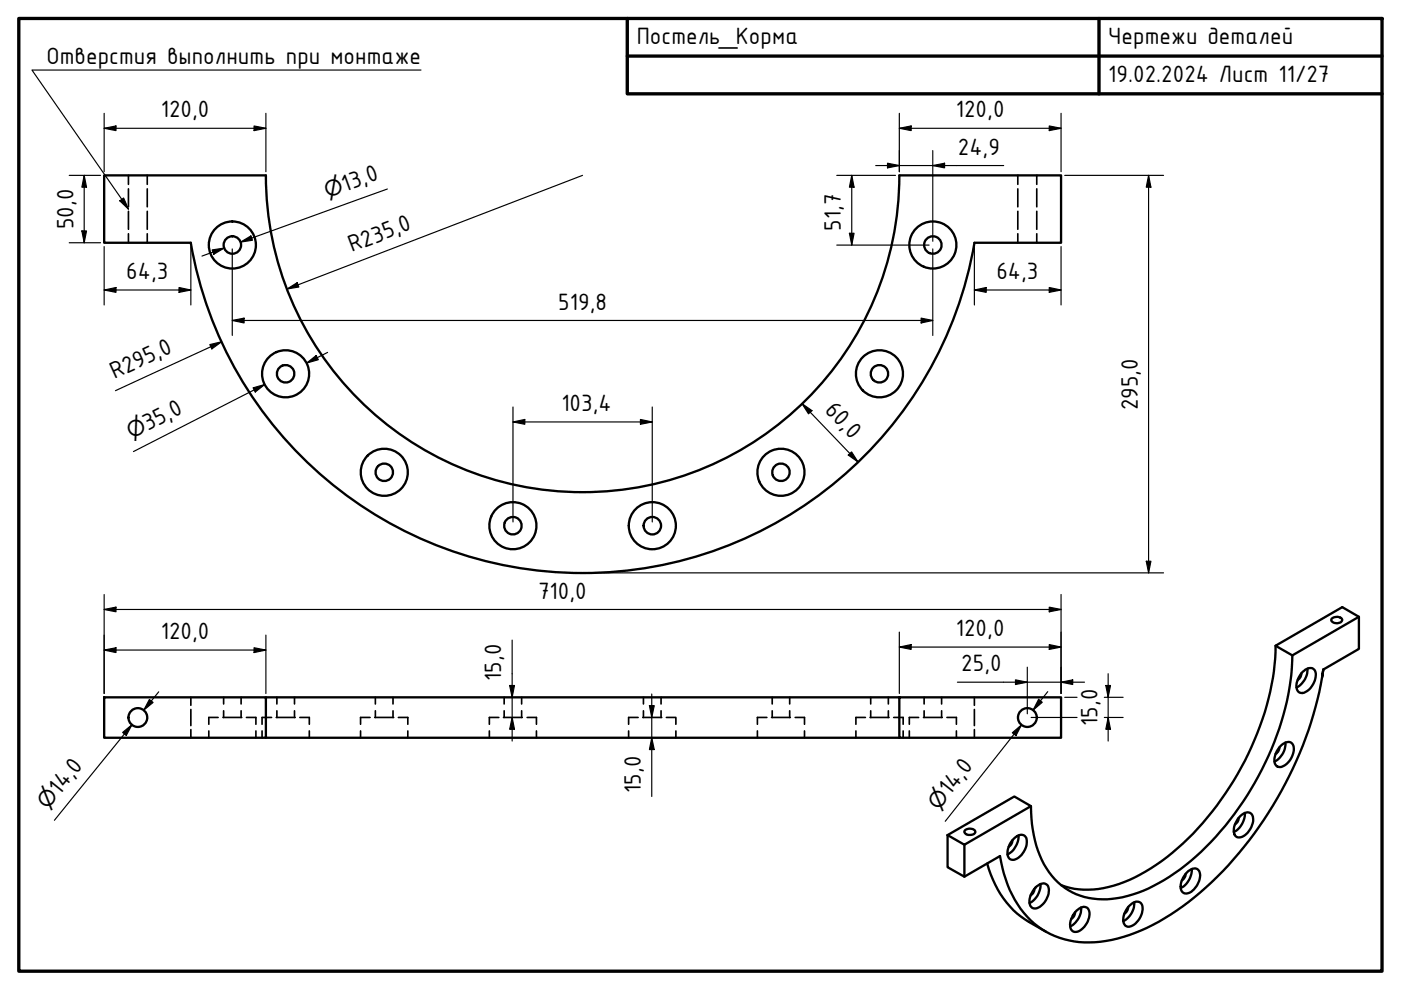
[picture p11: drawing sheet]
<svg xmlns="http://www.w3.org/2000/svg" width="297mm" height="210mm" viewBox="0 0 297 210" stroke-linecap="round" stroke-linejoin="round" font-family="sans-serif">
<!-- layer: Hidden (ISO) -->
<g fill="none" stroke="#000" stroke-width=".35">
<path d="M27.2 37.2v1.9M31.2 37.2v1.9M215.8 37.2v1.9M219.8 37.2v1.9M27.2 40v3.9M27.2 44.8v3.8M27.2 49.6v1.9M31.2 40v3.9M31.2 44.8v3.8M31.2 49.6v1.9M215.8 40v3.9M215.8 44.8v3.8"/>
<path d="M215.8 49.6v1.9M219.8 40v3.9M219.8 44.8v3.8M219.8 49.6v1.9M40.5 147.8v1.7M40.5 150.4v3.4M40.5 154.7v1.7M44.3 155v1.4M46.2 152.1h-1.9v1.5M47.3 152.1h4M47.4 147.8v1.5M47.4 150.7v1.4"/>
<path d="M51.1 147.8v1.5M51.1 150.7v1.4M52.2 152.1h2.1v1.5M54.3 155v1.4M55.6 155v1.4M57.6 152.1h-2v1.5M58.6 152.1h4M58.7 147.8v1.5M58.7 150.7v1.4M62.4 147.8v1.5M62.4 150.7v1.4M63.6 152.1h2v1.5"/>
<path d="M65.6 155v1.4M76.4 155v1.4M78.5 152.1h-2.1v1.5M79.4 152.1h4.1M79.6 147.8v1.5M79.6 150.7v1.4M83.3 147.8v1.5M83.3 150.7v1.4M84.5 152.1h2v1.5M86.5 155v1.4M103.8 155v1.4M105.8 152.1h-2v1.5"/>
<path d="M106.8 152.1h3.9M106.9 147.8v1.5M106.9 150.7v1.4M110.6 147.8v1.5M110.6 150.7v1.4M111.8 152.1h1.9v1.5M113.7 155v1.4M133.3 155v1.4M135.3 152.1h-2v1.5M136.3 152.1h4M136.4 147.8v1.5M136.4 150.7v1.4"/>
<path d="M140.2 147.8v1.5M140.2 150.7v1.4M141.3 152.1h2v1.5M143.3 155v1.4M160.6 155v1.4M162.6 152.1h-2v1.5M163.6 152.1h4M163.7 147.8v1.5M163.7 150.7v1.4M167.4 147.8v1.5M167.4 150.7v1.4M168.6 152.1h2v1.5"/>
<path d="M170.6 155v1.4M181.5 155v1.4M183.5 152.1h-2v1.5M184.5 152.1h4M184.6 147.8v1.5M184.6 150.7v1.4M188.3 147.8v1.5M188.3 150.7v1.4M189.5 152.1h2v1.5M191.5 155v1.4M192.8 155v1.4M194.8 152.1h-2v1.5"/>
<path d="M195.8 152.1h4M195.9 147.8v1.5M195.9 150.7v1.4M199.6 147.8v1.5M199.6 150.7v1.4M200.8 152.1h2v1.5M202.8 155v1.4M206.6 147.8v1.7M206.6 150.4v3.4M206.6 154.7v1.7"/>
</g>
<!-- layer: Visible (ISO) -->
<g fill="none" stroke="#000" stroke-width=".49">
<path d="M56.4 37.2a67.2 67.2 0 0 0 67.1 67.2 67.2 67.2 0 0 0 67.2-67.2M56.4 37.2h-34.3v14.3h18.4a84.3 84.3 0 0 0 83 70 84.3 84.3 0 0 0 83.1-70h18.4v-14.3h-34.3M270.4 136.9a57.1 57.1 0 0 1-9.7 30 53.7 53.7 0 0 1-20.1 19.1 20.1 20.1 0 0 1-14.7 2l-.9-.3M274 139l-3.6-2.1 14.2-8.2 3.5 2.1v6.8l-7.5 4.4M274 139a58.8 58.8 0 0 1-11.4 32.3 49.9 49.9 0 0 1-20.2 17.6 19.4 19.4 0 0 1-13.4 1 14.9 14.9 0 0 1-9.3-10.6l-.9-4.6-.2-3.8M282.4 131.1a1.48 1.48 0 0 1 2.2 .3 1.3 1.3 0 0 1-1.2 .8 1.3 1.3 0 0 1-1.1-.8zM288.1 130.8l-14.1 8.2M22.1 147.8h34.3v8.6h-34.3zM56.4 156.4h134.3M56.4 147.8h134.3M190.7 147.8h34.3v8.6h-34.3zM271.3 158.5l-.3 .9-.6 .4"/>
<path d="M271.7 158a1.56 1.56 0 0 1 2.4-.2 3.8 3.8 0 0 1-2.8 4.8 1.46 1.46 0 0 1-1-2.1l.4-1.2zM272.5 157.4a4.2 4.2 0 0 1-2.3 4.1M275.9 142.8l-.1 .7-.7 .7M276.2 142.5a1.73 1.73 0 0 1 2.5-.5 3.7 3.7 0 0 1-1.3 4.4 1.44 1.44 0 0 1-2.3 0 3.8 3.8 0 0 1 1.1-3.9zM277.2 141.8a4.3 4.3 0 0 1-2.3 4M280.3 143.5l.3-1.5a80 80 0 0 1-28.6 49.3 39 39 0 0 1-18.7 8.4 17.8 17.8 0 0 1-19.2-11l-1.2-3.4-.9-3.8-7.5 4.4-3.6-2v-6.8M200.9 177.1l14.2-8.2 3.5 2-14.1 8.2zM204.5 179.1v6.8M204.5 176.1a1.44 1.44 0 0 1 2.3 .3 1.33 1.33 0 0 1-2.3-.1zM214.7 178.2l-.3 .9-.5 .4M215.1 177.7a1.58 1.58 0 0 1 2.4-.3 3.9 3.9 0 0 1-2.7 4.9 1.29 1.29 0 0 1-1.2-1.6 4.5 4.5 0 0 1 1.5-3zM215.9 177.1a4.4 4.4 0 0 1-2.3 4.1"/>
<path d="M262.6 173.4l-.2 .9-.6 .5M263 173a1.66 1.66 0 0 1 2.4-.4 3.7 3.7 0 0 1-1.4 4.5 1.41 1.41 0 0 1-2.3-.2 3.9 3.9 0 0 1 1.3-3.9zM263.9 172.4a4.4 4.4 0 0 1-2.3 4M209.3 183.1a20 20 0 0 0 8.9 12.4l3.5 2M219.3 188.5l-.3 .9-.5 .4M219.8 187.9a1.55 1.55 0 0 1 2.4-.1 3.9 3.9 0 0 1-2.9 4.8 1.39 1.39 0 0 1-1-1.8 5.2 5.2 0 0 1 1.5-2.9zM220.6 187.4a4.4 4.4 0 0 1-2.3 4.1M227.9 193.4l-.1 .7-.6 .7M228.2 193.1a1.72 1.72 0 0 1 2.5-.4 3.7 3.7 0 0 1-1.4 4.4 1.34 1.34 0 0 1-1.6 .5 1.34 1.34 0 0 1-.8-1.6 5.1 5.1 0 0 1 1.3-2.9zM229.2 192.4a4.2 4.2 0 0 1-2.3 4M239.2 192.3l-.2 .7-.6 .7M239.3 192.2a1.96 1.96 0 0 1 2.5-.8 3.1 3.1 0 0 1-.5 3.8 2.1 2.1 0 0 1-2.8 1 3.4 3.4 0 0 1 .8-4z"/>
<path d="M240.5 191.3a4.4 4.4 0 0 1-2.3 4M251.4 185.3l-.3 .9-.5 .5M251.9 184.7a1.51 1.51 0 0 1 2.3 0 4 4 0 0 1-2.6 4.7 1.32 1.32 0 0 1-1.3-1.8 5 5 0 0 1 1.6-2.9zM252.7 184.3a4.4 4.4 0 0 1-2.4 4"/>
<circle cx="49.3" cy="51.9" r="5"/>
<circle cx="49.3" cy="51.9" r="1.85"/>
<circle cx="197.8" cy="51.9" r="1.85"/>
<circle cx="197.8" cy="51.9" r="5"/>
<circle cx="60.6" cy="79.3" r="1.85"/>
<circle cx="60.6" cy="79.3" r="5"/>
<circle cx="186.5" cy="79.3" r="1.85"/>
<circle cx="186.5" cy="79.3" r="5"/>
<circle cx="81.5" cy="100.1" r="1.85"/>
<circle cx="81.5" cy="100.1" r="5"/>
<circle cx="108.7" cy="111.5" r="1.85"/>
<circle cx="108.7" cy="111.5" r="5"/>
<circle cx="138.3" cy="111.5" r="1.85"/>
<circle cx="138.3" cy="111.5" r="5"/>
<circle cx="165.6" cy="100.1" r="1.85"/>
<circle cx="165.6" cy="100.1" r="5"/>
<circle cx="29.2" cy="152.1" r="1.99"/>
<circle cx="217.8" cy="152.1" r="1.99"/>
</g>
<!-- layer: Border (ISO) -->
<path d="M4 3.9h289v202h-289zM133 3.9v16h160M133 11.9h160M233 3.9v16" fill="none" stroke="#000" stroke-width=".71"/>
<!-- layer: Dimension (ISO) -->
<g fill="none" stroke="#000" stroke-width=".25">
<path d="M14.7 37.2h6.6M17.9 37.2l.4 2.5h-.9zM17.9 37.2v14.3M22.1 27.2l2.5-.5v1zM22.1 24v12.4M22.1 27.2h34.3M53.9 26.7l2.5 .5-2.5 .5zM56.4 24v12.4M123.5 37.2l-62.6 24.1M177.4 37.2h12.5M180.6 37.2l.5 2.5h-1zM180.6 37.2v14.8"/>
<path d="M185.7 35.1h27.1M188.2 34.6l2.5 .5-2.5 .5zM190.7 27.2l2.5-.5v1zM190.7 27.2h34.3M190.7 24v12.4M197.8 35.1l2.5-.5v1zM197.8 31.9v19.3M222.5 26.7l2.5 .5-2.5 .5zM225 24v12.4M225.7 37.2h21M243.5 37.2l.5 2.5h-1zM243.5 37.2v84.3"/>
<path d="M14.7 51.5h6.6M17.4 49h.9l-.4 2.5zM22.1 52.3v12.4M40.5 52.3v12.4M45 53l2.5-.4-2.2 1.3zM47.5 52.6l-4.7 1.7M49.2 52.8v18.3M51 51.3l2.2-1.3 .3 .9zM82.1 40.1l-31.1 11.2M177.4 52h19.6M180.1 49.5h1l-.5 2.5zM197.8 52.8v18.3"/>
<path d="M206.6 52.3v12.4M225 52.3v12.4M22.1 61.5l2.5-.5v1zM22.1 61.5h18.4M38 61l2.5 .5-2.5 .5zM44.5 73.1l2.5-.6-2.1 1.5zM47 72.5l-22.5 10.3M49.2 67.9l2.6-.4v1zM49.2 67.9h148.6M60.9 61.3l2.1-1.4 .4 1zM65 77l2-1.6 .5 .9zM69.5 74.7l-4.5 2.3"/>
<path d="M195.3 67.5l2.5 .4-2.5 .6zM206.6 61.5l2.5-.5v1zM206.6 61.5h18.4M222.5 61l2.5 .5-2.5 .5zM53.7 82.2l2.4-.7-2 1.6zM56.1 81.5l-27.8 14.2M108.8 89.5l2.5-.6v1.1zM108.8 89.5h29.5M108.8 86.3v24.4M135.8 88.9l2.5 .6-2.5 .5zM138.3 86.3v24.4M170 85.6l2.2 1.5-.8 .6z"/>
<path d="M170 85.6l11.9 12.4M179.8 96.5l.8-.7 1.3 2.2zM243 119h1l-.5 2.5zM22.1 129.2l2.5-.5v1zM22.1 137.8l2.5-.5v1.1zM22.1 129.2h202.9M22.1 126v21M22.1 137.8h34.3M53.9 137.3l2.5 .5-2.5 .6zM56.4 134.7v12.3M108.6 135.7v21.4M124.3 121.5h122.4"/>
<path d="M190.7 137.2l2.5-.5v1zM190.7 134v13M190.7 137.2h34.3M222.5 128.7l2.5 .5-2.5 .5zM222.5 136.7l2.5 .5-2.5 .5zM225 126v21M26 155.3l2-1.6-1.2 2.2zM28 153.7l-16.5 20.2M31.7 148.3l.8 .6-2 1.7zM33.7 146.7l-3.2 3.9M108.1 145.3h1l-.5 2.5zM108.6 152.1l.5 2.5h-1z"/>
<path d="M137.7 149.6h1l-.5 2.5zM138.2 156.4l.5 2.5h-1zM138.2 147.1v21.8M203 144.6h26.9M214.6 155.4l2-1.7-1.2 2.3zM215.3 144.1l2.5 .5-2.5 .5zM216.6 153.7l-16.2 20.4M217.8 141.5v9.8M218.6 152.1h9.8M220.2 148.3l.8 .6-2 1.7zM222.1 146.6l-3.1 4M225 144.6l2.4-.5v1z"/>
<path d="M225.7 147.8h2.7M234.1 147.8h4M234.1 152.1h4M234.5 145.3h.9l-.5 2.5zM234.9 152.1l.5 2.5h-.9zM234.9 142.8v14.3"/>
</g>
<g fill="#000">
<path d="M17.9 37.2l.4 2.5h-.9zM22.1 27.2l2.5-.5v1zM53.9 26.7l2.5 .5-2.5 .5zM180.6 37.2l.5 2.5h-1zM188.2 34.6l2.5 .5-2.5 .5zM190.7 27.2l2.5-.5v1zM197.8 35.1l2.5-.5v1zM222.5 26.7l2.5 .5-2.5 .5zM243.5 37.2l.5 2.5h-1zM17.4 49h.9l-.4 2.5zM45 53l2.5-.4-2.2 1.3zM51 51.3l2.2-1.3 .3 .9z"/>
<path d="M60.9 61.3l2.1-1.4 .4 1zM180.1 49.5h1l-.5 2.5zM22.1 61.5l2.5-.5v1zM38 61l2.5 .5-2.5 .5zM44.5 73.1l2.5-.6-2.1 1.5zM49.2 67.9l2.6-.4v1zM65 77l2-1.6 .5 .9zM195.3 67.5l2.5 .4-2.5 .6zM206.6 61.5l2.5-.5v1zM222.5 61l2.5 .5-2.5 .5zM53.7 82.2l2.4-.7-2 1.6zM108.8 89.5l2.5-.6v1.1z"/>
<path d="M135.8 88.9l2.5 .6-2.5 .5zM170 85.6l2.2 1.5-.8 .6zM179.8 96.5l.8-.7 1.3 2.2zM243 119h1l-.5 2.5zM22.1 129.2l2.5-.5v1zM22.1 137.8l2.5-.5v1.1zM53.9 137.3l2.5 .5-2.5 .6zM190.7 137.2l2.5-.5v1zM222.5 128.7l2.5 .5-2.5 .5zM222.5 136.7l2.5 .5-2.5 .5zM26 155.3l2-1.6-1.2 2.2zM31.7 148.3l.8 .6-2 1.7z"/>
<path d="M108.1 145.3h1l-.5 2.5zM108.6 152.1l.5 2.5h-1zM137.7 149.6h1l-.5 2.5zM138.2 156.4l.5 2.5h-1zM215.3 144.1l2.5 .5-2.5 .5zM214.6 155.4l2-1.7-1.2 2.3zM220.2 148.3l.8 .6-2 1.7zM225 144.6l2.4-.5v1zM234.5 145.3h.9l-.5 2.5zM234.9 152.1l.5 2.5h-.9z"/>
</g>
<!-- layer: Symbol (ISO) -->
<path d="M89.3 14.9h-82.5l20.4 29.4M25.4 42.6l.8-.6 1 2.3z" fill="none" stroke="#000" stroke-width=".25"/>
<path d="M25.4 42.6l.8-.6 1 2.3z" fill="#000"/>
<g font-size="5.4">
<text x="135" y="9.3">Постель_Корма</text>
<text x="235" y="9.4">Чертежи деталей</text>
<text x="9.8" y="13.5">Отверстия выполнить при монтаже</text>
<text x="235" y="17.4">19.02.2024 Лист 11/27</text>
<text x="34.1" y="24.9">120,0</text>
<text x="202.6" y="24.9">120,0</text>
<text x="203.1" y="32.8">24,9</text>
<text x="73.1" y="40.7" transform="rotate(-20 73.1 40.7)">13,0</text>
<text x="15.6" y="48.6" transform="rotate(-90 15.6 48.6)">50,0</text>
<text x="74.6" y="53.5" transform="rotate(-21 74.6 53.5)">R235,0</text>
<text x="178.3" y="48.9" transform="rotate(-90 178.3 48.9)">51,7</text>
<text x="26.8" y="59.2">64,3</text>
<text x="211.3" y="59.2">64,3</text>
<text x="118.4" y="65.7">519,8</text>
<text x="24.3" y="80.4" transform="rotate(-25 24.3 80.4)">R295,0</text>
<text x="119" y="87.1">103,4</text>
<text x="174.7" y="87.1" transform="rotate(46 174.7 87.1)">60,0</text>
<text x="241.2" y="87" transform="rotate(-90 241.2 87)">295,0</text>
<text x="31.4" y="91.4" transform="rotate(-27 31.4 91.4)">35,0</text>
<text x="114.1" y="126.9">710,0</text>
<text x="34.1" y="135.5">120,0</text>
<text x="202.6" y="134.9">120,0</text>
<text x="203.8" y="142.3">25,0</text>
<text x="106.3" y="144.4" transform="rotate(-90 106.3 144.4)">15,0</text>
<text x="232.7" y="153.9" transform="rotate(-90 232.7 153.9)">15,0</text>
<text x="12.6" y="168.7" transform="rotate(-51 12.6 168.7)">14,0</text>
<text x="135.9" y="168.1" transform="rotate(-90 135.9 168.1)">15,0</text>
<text x="201.4" y="168.9" transform="rotate(-52 201.4 168.9)">14,0</text>
</g>
<g font-size="4.6">
<text x="69.5" y="42" transform="rotate(-20 69.5 42)">⌀</text>
<text x="27.9" y="93.2" transform="rotate(-27 27.9 93.2)">⌀</text>
<text x="10.1" y="171.7" transform="rotate(-51 10.1 171.7)">⌀</text>
<text x="199" y="171.9" transform="rotate(-52 199 171.9)">⌀</text>
</g>
</svg>
